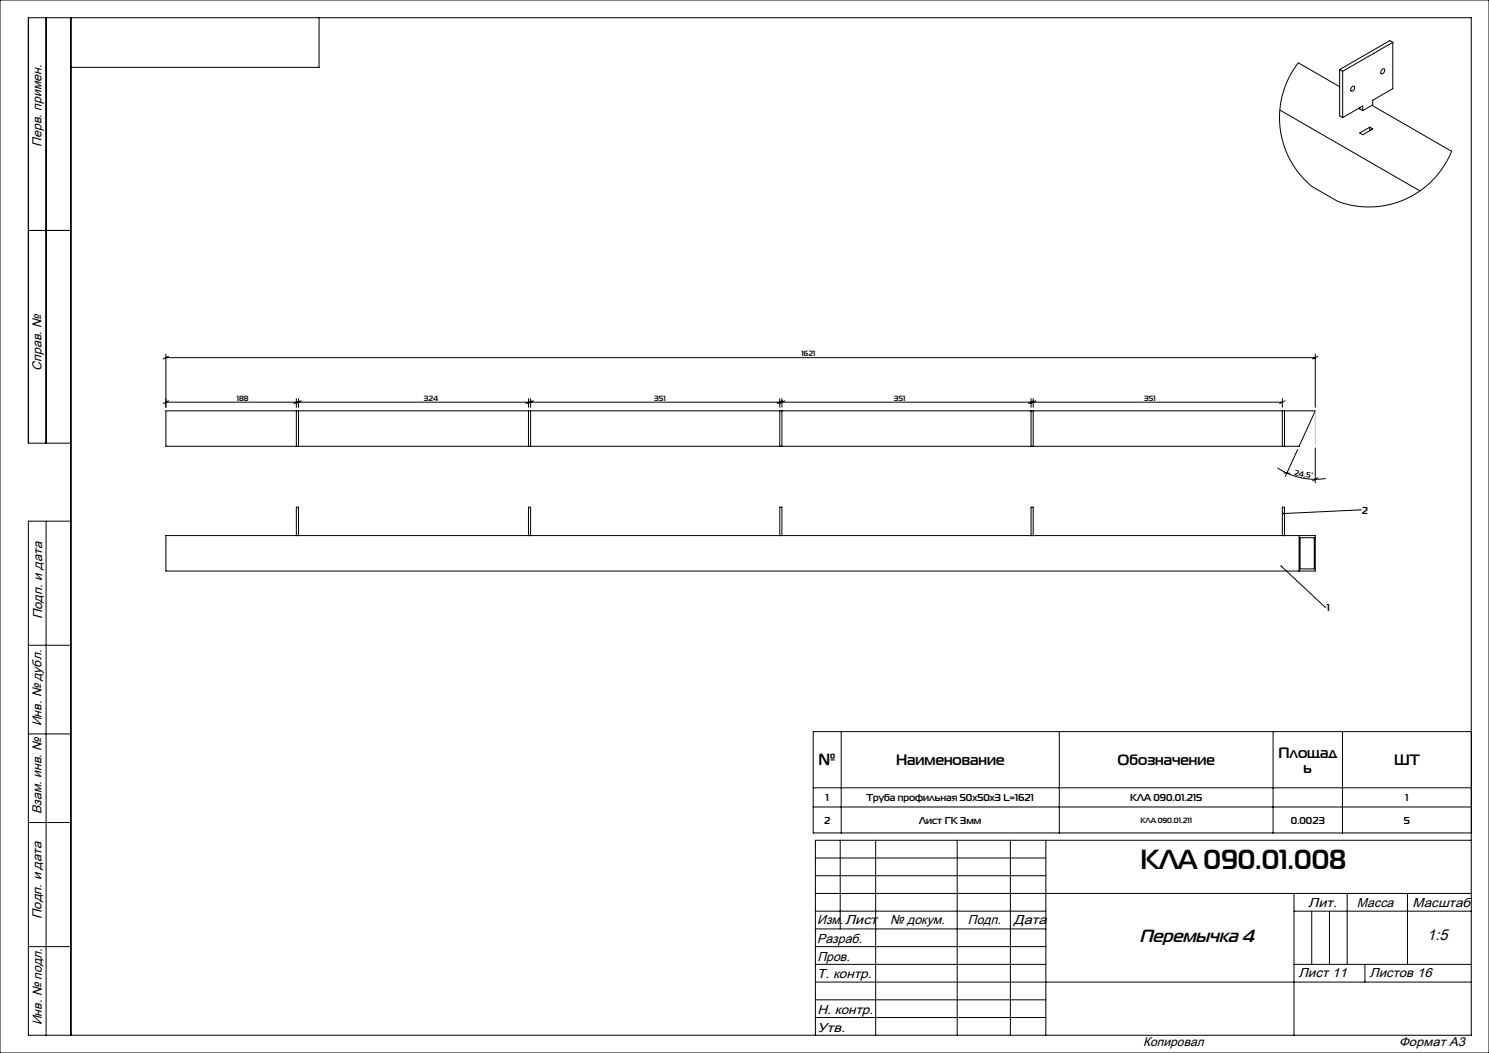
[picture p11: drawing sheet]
<svg xmlns="http://www.w3.org/2000/svg" width="420mm" height="297mm" viewBox="0 0 420 297" stroke-linecap="round" stroke-linejoin="round" font-family="sans-serif">
<g fill="none" stroke="#000" stroke-width=".28">
<path d="M0 0h420v297h-420zM13 5v120M20 5v287M90 5v14h-70M377.9 19.6v13.1l.8 .5M377.9 19.6l.8 .5M389.8 19.6l.5-.2a.75 .75 0 0 1 .1 .9 .75 .75 0 0 1-.9 .4v-.5zM392.9 11.9v13.1l-5.7 3.3v1.3l-2.8 1.6M392.9 11.9l-14.2 8.2M392.9 11.9l-.9-.4-14.1 8.1M361 31l39.5 22.8M377.9 24.4l-11.7-6.7-2.5 3.9-1.7 4.1-.9 4.5-.1 4.5 .5 3.9 1.2 3.8 1.7 3.6 2.3 3.2 3.3 3.4 7.4 4.2 2.5 .8 4.4 .7 4.6-.1 4.4-.9 4.2-1.6 3.8-2.4 3.3-3 2.8-3.6 2-4-22.4-13"/>
<path d="M378.7 20.1v13.1M381.3 24.5l.5-.2a.75 .75 0 0 1 .2 .9 .75 .75 0 0 1-1 .4v-.5zM383.5 37.5l2.9-1.6 .8 .5-2.8 1.6zM383.5 30.4v.3l.9 .5M384.4 31.2v-1.3l-5.7 3.3M386.4 35.9v1M8 65h12M46.8 99.9v15M371 99.9v15M46.8 115.9h324.2l-4.6 10h-319.6zM46.8 100.9h324.2M46.8 113.4h36.8"/>
<path d="M47.5 113.1l-1.5 .7M47.6 100.5l-1.6 .8M83.6 112.4v2.5M83.6 115.9v10M84.2 112.4v2.5M84.2 115.9v10M84.2 113.4h64.9M84.3 113.1l-1.5 .7M85 113.1l-1.6 .7M149.1 112.4v2.5M149.1 115.9v10M149.7 112.4v2.5"/>
<path d="M149.7 115.9v10M149.7 113.4h70.3M149.8 113.1l-1.5 .7M150.4 113.1l-1.5 .7M220 112.4v2.5M220 115.9v10M220.6 112.4v2.5M220.6 115.9v10M220.6 113.4h70.2M220.7 113.1l-1.5 .7M221.3 113.1l-1.5 .7M290.8 112.4v2.5"/>
<path d="M290.8 115.9v10M291.4 112.4v2.5M291.4 115.9v10M291.4 113.4h70.3M291.6 113.1l-1.5 .7M292.2 113.1l-1.5 .7M361.7 112.4v2.5M361.7 115.9v10M362.3 115.9v10M362.5 113.1l-1.6 .7M371.8 100.5l-1.6 .8M20 125h-12v-120h407v287h-407v-145h12"/>
<path d="M360.4 132a19.3 19.3 0 0 0 13.6 2.9M362.1 133.4l1.7 .1M366 126.8l-3.4 7.6M371 126.3v9.9M371.7 134.7l-1.4 .9M13 147v145M46.8 151.1h324.2v10h-324.2zM83.6 151.1v-8h.6v8M149.1 151.1v-8h.6v8M220 151.1v-8h.6v8M290.8 151.1v-8h.6v8M361.4 159.7l12.3 11.5"/>
<path d="M361.7 151.1v-8h.6v8M366.4 151.1v10M366.7 151.7h4v8.8h-4zM383.6 143.8h.1M383.6 143.8l-21.6 1M373.7 171.2h.1M8 182h12M8 207h12M229.4 206.4h185.6v28.5h-185.6zM237.3 206.4v28.5M298.8 206.4v28.5M359.1 206.4v28.5"/>
<path d="M378.7 206.4v28.5M8 232h12M229.4 222.2h185.6M229.4 227.6h185.6M237 237v25M247 237v55M270 237v55M285 237v55M295 237v55M415 237h-185v55M230 242h65M230 247h65"/>
<path d="M230 252h185M230 257h65M365 252v40M365 257h50M370 257v15M375 257v15M380 252v20M397 252v20M8 267h12M230 267h65M230 272h65M230 277h185"/>
<path d="M230 262h65M365 272h50M385 272v5M230 282h65M230 287h65"/>
</g>
<path d="M371 115.9v9.4" fill="none" stroke="#c0c0c0" stroke-width=".28"/>
<path d="M361.2 159.5a.27 .27 0 0 0 .2 .5 .25 .25 0 0 0 .3-.3 .25 .25 0 0 0-.4-.2l.1 .2zM361.8 144.7l-.1 .2 .3-.1-.3 .1a.25 .25 0 0 0 .3 .2 .25 .25 0 0 0 .2-.4 .25 .25 0 0 0-.4 0z" fill="#000"/>
<text font-size="7.8" x="321.7" y="245">КЛА 090.01.008</text>
<text font-size="5.1" x="321.4" y="265.7">Перемычка 4</text>
<text font-size="4.6" x="230.9" y="215.9">№</text>
<text font-size="4.4" x="402.6" y="265.1">1:5</text>
<g font-size="4.2">
<text x="252.7" y="215.8">Наименование</text>
<text x="315.2" y="215.8">Обозначение</text>
<text x="360.6" y="213.8">Площад</text>
<text x="393.2" y="215.9">ШТ</text>
<text x="367.7" y="218">ь</text>
</g>
<g font-size="3.7">
<text x="11.7" y="41.4" transform="rotate(-90 11.7 41.4)">Перв. примен.</text>
<text x="11.7" y="104.5" transform="rotate(-90 11.7 104.5)">Справ. №</text>
<text x="11.9" y="174.7" transform="rotate(-90 11.9 174.7)">Подп. и дата</text>
<text x="11.7" y="204.9" transform="rotate(-90 11.7 204.9)">Инв. № дубл.</text>
<text x="11.7" y="229.6" transform="rotate(-90 11.7 229.6)">Взам. инв. №</text>
<text x="369" y="255.7">Лит.</text>
<text x="382.8" y="255.7">Масса</text>
<text x="398.4" y="255.8">Масштаб</text>
<text x="11.7" y="259.2" transform="rotate(-90 11.7 259.2)">Подп. и дата</text>
<text x="230.5" y="260.7">Изм.</text>
<text x="238.4" y="260.6">Лист</text>
<text x="251.1" y="260.6">№ докум.</text>
<text x="273" y="260.6">Подп.</text>
<text x="286" y="260.6">Дата</text>
<text x="230.5" y="265.9">Разраб.</text>
<text x="230.5" y="276">Т. контр.</text>
<text x="230.6" y="271">Пров.</text>
<text x="366.2" y="275.5">Лист 11</text>
<text x="386.3" y="275.5">Листов 16</text>
<text x="230.6" y="285.9">Н. контр.</text>
<text x="11.8" y="289.2" transform="rotate(-90 11.8 289.2)">Инв. № подл.</text>
<text x="230.6" y="291">Утв.</text>
</g>
<g font-size="3.6">
<text x="322.5" y="295">Копировал</text>
<text x="394.6" y="295">Формат А3</text>
</g>
<g font-size="2.8">
<text x="384.2" y="145">2</text>
<text x="374.3" y="172.3">1</text>
<text x="232.9" y="226">1</text>
<text x="244.4" y="226">Труба профильная 50х50х3 L=1621</text>
<text x="318.8" y="226">КЛА 090.01.215</text>
<text x="396.4" y="226">1</text>
<text x="232.4" y="232.4">2</text>
<text x="259.3" y="232.4">Лист ГК 3мм</text>
<text x="364.1" y="232.4">0.0023</text>
<text x="396" y="232.4">5</text>
</g>
<g font-size="2.1">
<text x="226" y="100.5">1621</text>
<text x="66.8" y="113">188</text>
<text x="119.6" y="113">324</text>
<text x="184.6" y="113">351</text>
<text x="252.1" y="113">351</text>
<text x="322.8" y="113">351</text>
<text x="365" y="134" transform="rotate(10 365 134)">24,5°</text>
<text x="321.7" y="232.1">КЛА 090.01.211</text>
</g>
</svg>
